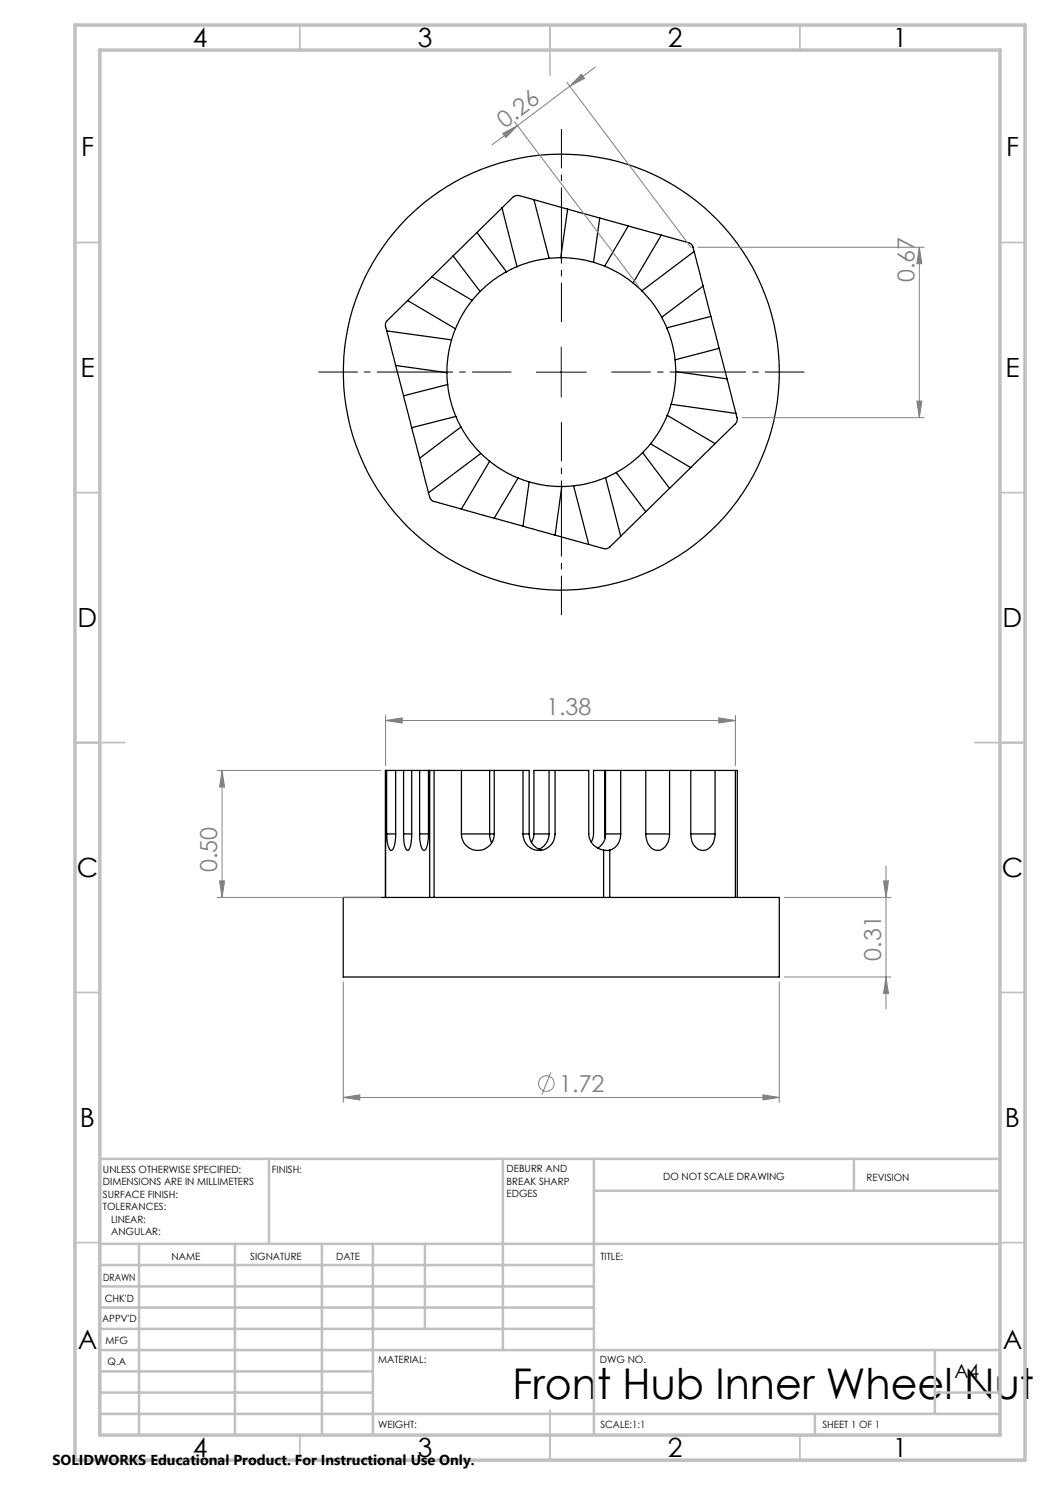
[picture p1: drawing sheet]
<svg xmlns="http://www.w3.org/2000/svg" width="210mm" height="297mm" viewBox="0 0 210 297" stroke-linecap="round" stroke-linejoin="round" font-family="sans-serif">
<g fill="none" stroke="#000" stroke-width=".25">
<path d="M106.8 39.9l-2.4-.6a1.89 1.89 0 0 0-2.6 .9l-1.4 1.4M106.8 39.9l3 11.8M106.8 39.9l6.7 1.9M86.4 55.3l-4.9 4.8M86.4 55.3l8 4.8M90.6 51.2l-4.2 4.1M90.6 51.2l5.4 7.1M95.4 46.5l-4.8 4.7M95.4 46.5l5.9 7.9M96 58.3l-1.6 1.8M100.4 41.6l-5 4.9M100.4 41.6l3 11.7"/>
<path d="M101.3 54.4a22.9 22.9 0 0 0-5.3 3.9M103.4 53.3l-2.1 1.1M109.8 51.7a21.5 21.5 0 0 0-6.4 1.6M112.1 51.5l-2.3 .2M112.1 51.5a24.4 24.4 0 0 1 6.6 1M113.5 41.8l6.4 1.8M113.5 41.8l-1.4 9.7M118.7 52.5l2.2 .7M119.9 43.6l5.8 1.6M119.9 43.6l-1.2 8.9M120.9 53.2a23.5 23.5 0 0 1 5.7 3.4M125.7 45.2l6.6 1.8"/>
<path d="M125.7 45.2l-4.8 8M126.6 56.6l1.8 1.6M128.4 58.2a22.1 22.1 0 0 1 3.9 5.3M132.3 47l5.4 1.5a1.33 1.33 0 0 1 .9 1l.2 .8M132.3 47l-5.7 9.6M138.8 50.3l1.8 6.9M138.8 50.3l-10.4 7.9M140.6 57.2l1.6 6.1M140.6 57.2l-8.3 6.3M77.3 66.2l1.8 6.9M77.3 66.2l13 1.8M79.1 73.1l1.6 6.1"/>
<path d="M79.1 73.1l10.3 1.4M80.7 79.2l1.6 6.3M81.5 60.1l-4 4a1.21 1.21 0 0 0-.4 1.2l.2 .9M81.5 60.1l9.6 5.7M89.4 74.5l.1 2.4M89.5 76.9a23.9 23.9 0 0 0 1.7 6.4M89.5 76.9l-8.8 2.3M90.3 68a23.9 23.9 0 0 0-.9 6.5M91.1 65.8l-.8 2.2M94.4 60.1a22.6 22.6 0 0 0-3.3 5.7M132.3 63.5l1 2.1M133.3 65.6a22.2 22.2 0 0 1 1.7 6.4"/>
<path d="M135 72l.1 2.3M135.1 74.3a24.4 24.4 0 0 1-.9 6.6M135.1 74.3l10.3 1.5M142.2 63.3l1.6 6.4M142.2 63.3l-8.9 2.3M143.8 69.7l-8.8 2.3M143.8 69.7l1.6 6.1M145.4 75.8l1.8 6.9M82.3 85.5l1.6 6.1M83.9 91.6l1.8 7M85.7 98.6l.2 .8a1.2 1.2 0 0 0 .9 .9l5.5 1.5M91.2 83.3l1 2.1"/>
<path d="M91.2 83.3l-8.9 2.2M92.2 85.4a22.8 22.8 0 0 0 4 5.3M92.2 85.4l-8.3 6.2M96.2 90.7l1.7 1.5M96.2 90.7l-10.5 7.9M97.9 92.2a23.5 23.5 0 0 0 5.7 3.4M97.9 92.2l-5.6 9.6M103.6 95.6l2.2 .8M103.6 95.6l-4.8 8M105.8 96.4a23.9 23.9 0 0 0 6.6 .9M105.8 96.4l-1.2 8.8M112.4 97.3l-1.4 9.7"/>
<path d="M114.7 97.2l-2.3 .1M114.7 97.2l3.1 11.7M121.1 95.5a24.7 24.7 0 0 1-6.4 1.7M121.1 95.5l3 11.7M123.3 94.5l-2.2 1M123.3 94.5l5.9 7.8M128.5 90.5a21.7 21.7 0 0 1-5.2 4M128.5 90.5l5.4 7.2M130.1 88.8l-1.6 1.7M130.1 88.8l8 4.7M133.5 83.1a21.9 21.9 0 0 1-3.4 5.7M133.5 83.1l9.5 5.6"/>
<path d="M133.9 97.7l-4.7 4.6M134.2 80.9l-.7 2.2M134.2 80.9l13 1.8M138.1 93.5l-4.2 4.2M143 88.7l-4.9 4.8M147.2 82.7l.2 .8a1.36 1.36 0 0 1-.3 1.3l-4.1 3.9M92.3 101.8l6.5 1.8M98.8 103.6l5.8 1.6M104.6 105.2l6.4 1.8M111 107l6.8 1.9M124.1 107.2l-1.8 1.8a1.6 1.6 0 0 1-2.1 .6l-2.4-.7M129.2 102.3l-5.1 4.9"/>
<path d="M77.1 154.1h.1M77.1 154.1v25.4M77.1 154.1h8.8M77.3 154.1v12.7M79.1 154.1v12.7M80.7 154.1v12.7M82.3 154.1v12.7M83.9 154.1v12.7M85.7 154.1v12.7M85.9 154.1h.9M85.9 154.1v25.4M86.8 154.1h19v12.7"/>
<path d="M86.8 154.1v25.4M92.3 154.1v12.7M97.9 154.1v13.1l.4 1.3M98.8 154.1v12.7M104.6 154.1v12.7M109.8 154.1h1.2M109.8 154.1h-3v12.7M109.8 154.1v12.7M111 154.1h6.8v12.7a3.4 3.4 0 0 0 2.9 3.2M111 154.1v12.7a3.2 3.2 0 0 1-3.2 3.3 3.2 3.2 0 0 1-3.2-3.3M120.9 154.1h-2.2v12.7l-.1 .9-.3 .7M120.9 154.1h26.2"/>
<path d="M120.9 154.1v12.7M121.1 154.1v12.7a3.2 3.2 0 0 1-1.5 2.8M124.1 154.1v12.7M129.2 154.1v12.7M133.9 154.1v12.7M138.1 154.1v12.7M143 154.1v12.7M147.1 154.1h.4v25.4M147.1 154.1v25.4M68.7 179.5h87.2v15.9h-87.2zM77.3 166.8a4.7 4.7 0 0 0 .9 3.3 1.13 1.13 0 0 0 .8-1.3l.1-2M77.3 166.8h1.8"/>
<path d="M80.7 166.8a4.5 4.5 0 0 0 .8 3.3h.1a3.7 3.7 0 0 0 .7-2.8v-.5M80.7 166.8h1.6M83.9 166.8a4.5 4.5 0 0 0 .8 3.3 1.13 1.13 0 0 0 .8-1.3l.2-2M83.9 166.8h1.8M92.3 166.8a3.3 3.3 0 0 0 3.3 3.3 3.3 3.3 0 0 0 3.2-3.3M92.3 166.8h6.5M104.6 166.8h1.2M105.8 166.8a3.2 3.2 0 0 0 2.6 3.2M106.8 166.8l-.2 1-.3 .6M106.8 166.8h3M109.8 166.8a3.3 3.3 0 0 1-2 3M120.7 170h1.3"/>
<path d="M120.7 170v9.5M120.9 166.8l.1 .8M120.9 166.8h3.2M122 170v9.5M124.1 166.8a3.2 3.2 0 0 1-2.1 3.2M129.2 166.8a3 3 0 0 0 2.1 3.3 2.65 2.65 0 0 0 2.6-2.8v-.5M129.2 166.8h4.7M138.1 166.8a3 3 0 0 0 2.3 3.3 2.65 2.65 0 0 0 2.6-2.8v-.5M138.1 166.8h4.9"/>
<circle cx="112.3" cy="74.4" r="43.6"/>
</g>
<g fill="none" stroke="#808080" stroke-width=".2">
<path d="M113.3 16.4l24.9 33.1M113.9 17.2l-10.4 7.9M116.3 14.8l.6 .9-3 1.5zM119 13.4l-5.1 3.8M100.5 26.7l3-1.6-2.3 2.4zM102.9 24.3l24.9 33.1M103.5 25.1l-5.1 3.9M139.6 49.5h45.3M183.9 49.5l.5 3.2h-1zM183.9 49.5v34M148.4 83.5h36.5M183.4 80.2h1l-.5 3.3z"/>
<path d="M43.4 154.1h32.7M44.4 154.1l.5 3.3h-1zM44.4 154.1v25.4M77.1 144.1l3.3-.5v1zM77.1 143.1v10M77.1 144.1h70M143.8 143.6l3.3 .5-3.3 .5zM147.1 143.1v10M43.4 179.5h32.7M43.9 176.2h1l-.5 3.3zM156.9 179.5h21.3M176.7 176.2h1l-.5 3.3z"/>
<path d="M177.2 173.1v28.7M68.7 196.4v24.1M155.9 196.4v24.1M156.9 195.4h21.3M177.2 195.4l.5 3.3h-1zM68.7 219.5l3.3-.5v1zM68.7 219.5h87.2M110.2 214.5l-1.8 4.4M152.6 219l3.3 .5-3.3 .5z"/>
<circle cx="109.3" cy="216.7" r="1.55"/>
</g>
<path d="M102.3 74.4h-38.6M112.3 64.4v-38.6M122.3 74.4h38.6M112.3 84.4v38.6" fill="none" stroke="#000" stroke-width=".2" stroke-dasharray="15.2 1.3 1.3 1.3" stroke-dashoffset="7.4" stroke-linecap="butt"/>
<path d="M107.3 74.4h10M112.3 69.4v10" fill="none" stroke="#000" stroke-width=".2"/>
<g fill="none" stroke="#c0c0c0" stroke-width=".35">
<path d="M60 5v5M110 5v10M160 5v5M15 48.5h5M200 48.5h5M15 98.5h5M200 98.5h5M15 148.5h10M195 148.5h10M15 198.5h5M200 198.5h5M15 248.5h5"/>
<path d="M200 248.5h5M60 287v5M110 282v10M160 287v5"/>
</g>
<g fill="none" stroke="#c0c0c0" stroke-width=".5">
<path d="M53.8 231.8v17M100.6 231.8v38.2M118.8 231.8v55.2M118.8 238.2h81.2M170.8 231.8v6.4M200 231.8h-180v55.2M20 248.8h180M20 257.3h98.8M20 253h98.8M27.8 248.8v38.2M47 248.8v38.2M64.4 248.8v38.2"/>
<path d="M74.6 248.8v38.2M85 248.8v17M20 265.8h98.8M20 261.5h98.8M20 278.5h54.6M20 274.3h54.6M20 270h180M187 278.5h13M187 270v12.8M20 282.8h180M163 282.8v4.2"/>
</g>
<path d="M15 5h190v287h-190zM20 10h180v277h-180z" fill="none" stroke="#c0c0c0" stroke-width=".7"/>
<g fill="#808080">
<path d="M152.6 219l3.3 .5-3.3 .5zM68.7 219.5l3.3-.5v1z"/>
<path d="M77.1 144.1l3.3-.5v1zM143.8 143.6l3.3 .5-3.3 .5z"/>
<path d="M116.3 14.8l.6 .9-3 1.5zM100.5 26.7l3-1.6-2.3 2.4z"/>
<path d="M177.2 195.4l.5 3.3h-1zM176.7 176.2h1l-.5 3.3z"/>
<path d="M183.9 49.5l.5 3.2h-1zM183.4 80.2h1l-.5 3.3zM44.4 154.1l.5 3.3h-1zM43.9 176.2h1l-.5 3.3z"/>
</g>
<text font-size="8.5" x="102.5" y="279.7">Front Hub Inner Wheel Nut</text>
<g font-size="5.3">
<text x="38.5" y="9.5">4</text>
<text x="83.5" y="9.5">3</text>
<text x="133.5" y="9.5">2</text>
<text x="178.5" y="9.5">1</text>
<text x="16.2" y="31.2">F</text>
<text x="201.2" y="31.2">F</text>
<text x="16.1" y="75.5">E</text>
<text x="201.1" y="75.5">E</text>
<text x="15.5" y="125.5">D</text>
<text x="200.5" y="125.5">D</text>
<text x="15.4" y="175.5">C</text>
<text x="200.4" y="175.5">C</text>
<text x="16" y="225.5">B</text>
<text x="201" y="225.5">B</text>
<text x="15.5" y="269.7">A</text>
<text x="200.5" y="269.7">A</text>
<text x="38.5" y="291.5">4</text>
<text x="83.5" y="291.5">3</text>
<text x="133.5" y="291.5">2</text>
<text x="178.5" y="291.5">1</text>
</g>
<g font-size="4.7" fill="#808080">
<text x="101" y="25.7" transform="rotate(-37 101 25.7)">0.26</text>
<text x="182.9" y="56.5" transform="rotate(-90 182.9 56.5)">0.67</text>
<text x="109.2" y="143.1">1.38</text>
<text x="43.4" y="174.5" transform="rotate(-90 43.4 174.5)">0.50</text>
<text x="176.2" y="192.2" transform="rotate(-90 176.2 192.2)">0.31</text>
<text x="111.9" y="218.4">1.72</text>
</g>
<text font-size="3.9" x="190.9" y="275.5">A4</text>
<text font-size="2.9" x="10.5" y="292.9">SOLIDWORKS Educational Product. For Instructional Use Only.</text>
<g font-size="2">
<text x="20.6" y="234.6">UNLESS OTHERWISE SPECIFIED:</text>
<text x="20.6" y="237.1">DIMENSIONS ARE IN MILLIMETERS</text>
<text x="20.6" y="239.6">SURFACE FINISH:</text>
<text x="54.4" y="234.6">FINISH:</text>
<text x="101.3" y="234.5">DEBURR AND</text>
<text x="101.3" y="237">BREAK SHARP</text>
<text x="101.3" y="239.5">EDGES</text>
<text x="132.6" y="236">DO NOT SCALE DRAWING</text>
<text x="173.3" y="236.2">REVISION</text>
<text x="20.6" y="242.1">TOLERANCES:</text>
<text x="22.2" y="244.6">LINEAR:</text>
<text x="22.2" y="247.1">ANGULAR:</text>
<text x="34.3" y="252">NAME</text>
<text x="50" y="251.9">SIGNATURE</text>
<text x="67.2" y="251.9">DATE</text>
<text x="120.1" y="251.9">TITLE:</text>
<text x="20.6" y="256.1">DRAWN</text>
<text x="20.9" y="260.3">CHK'D</text>
<text x="20.4" y="264.4">APPV'D</text>
<text x="21.1" y="268.8">MFG</text>
<text x="21.5" y="273">Q.A</text>
<text x="75.6" y="272.5">MATERIAL:</text>
<text x="120" y="272.5">DWG NO.</text>
<text x="75.6" y="285.5">WEIGHT:</text>
<text x="120.1" y="285.6">SCALE:1:1</text>
<text x="164.5" y="285.6">SHEET 1 OF 1</text>
</g>
</svg>
